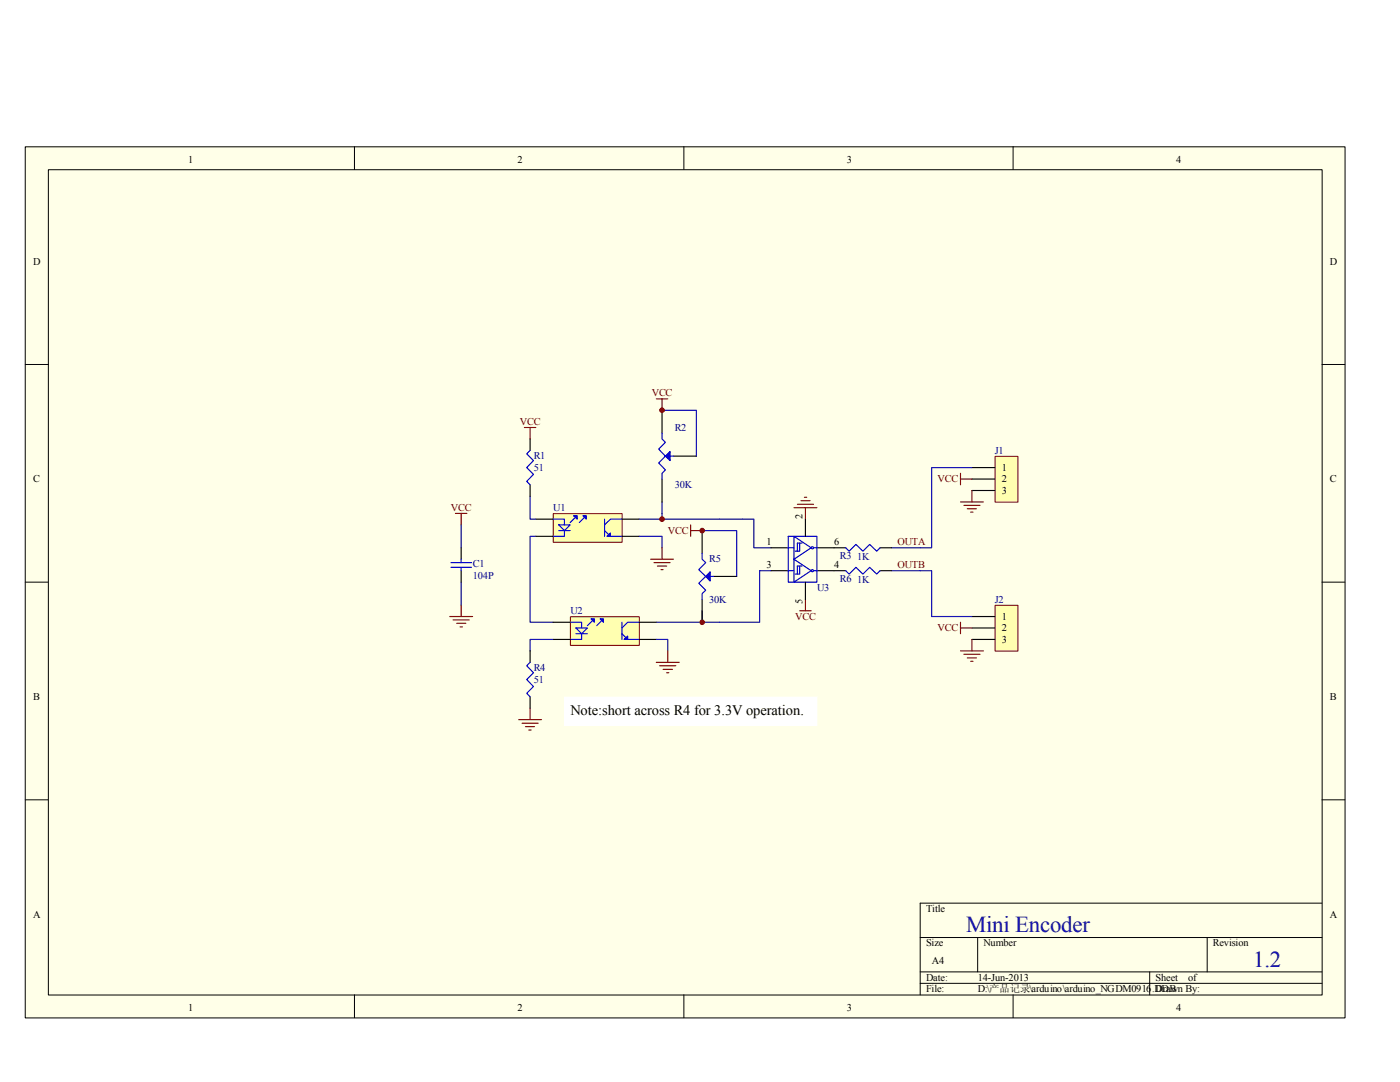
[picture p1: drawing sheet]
<svg xmlns="http://www.w3.org/2000/svg" width="279mm" height="216mm" viewBox="0 0 279 216" stroke-linecap="round" stroke-linejoin="round" font-family="sans-serif">
<path d="M5 29.3h263.4v173.8h-263.4z" fill="#ffffe8"/>
<g fill="none" stroke="#000" stroke-width=".2">
<path d="M5 29.3h263.4v173.8h-263.4zM9.7 33.9h254.2v164.6h-254.2zM70.7 29.3v4.5M136.5 29.3v4.5M202.2 29.3v4.5M5 72.7h4.6M263.8 72.7h4.6M5 116.2h4.6M263.8 116.2h4.6M5 159.6h4.6M263.8 159.6h4.6M70.7 198.5v4.6"/>
<path d="M136.5 198.5v4.6M183.6 187.1h80.2M183.6 193.9h80.2M183.6 196.2h80.2M195.1 187.1v6.8M202.2 198.5v4.6M229.4 193.9v4.6M240.9 187.1v6.8M263.8 180.2h-80.2v18.3"/>
</g>
<path d="M110.4 102.5h13.8v5.7h-13.8z" fill="#ffffb0"/>
<path d="M110.4 102.5h13.8v5.7h-13.8z" fill="none" stroke="#800000" stroke-width=".2"/>
<path d="M110.4 103.6h2.2v1.1M111.5 104.7h2.3l-1.2 1.2zM111.5 105.9h2.3M112.6 105.9v1.1h-2.2M114.7 103.3l-.9 1M116.5 103.3l-.9 1" fill="none" stroke="#00f" stroke-width=".23"/>
<path d="M116.3 102.9h.7v.7z" fill="#00f"/>
<path d="M116.3 102.9h.7v.7z" fill="none" stroke="#00f" stroke-width=".23"/>
<path d="M114.5 102.9h.7v.7z" fill="#00f"/>
<path d="M114.5 102.9h.7v.7zM120.7 103.6v3.4M124.1 103.6h-2.3l-1.1 1.1" fill="none" stroke="#00f" stroke-width=".23"/>
<path d="M121.1 107l.7-.7v.7z" fill="#00f"/>
<path d="M120.7 105.9l1.1 1.1h2.3M121.1 107l.7-.7v.7z" fill="none" stroke="#00f" stroke-width=".23"/>
<path d="M106.9 103.6h3.5M106.9 107h3.5M124.1 103.6h3.5M124.1 107h3.5" fill="none" stroke="#000" stroke-width=".23"/>
<path d="M113.9 123.1h13.7v5.7h-13.7z" fill="#ffffb0"/>
<path d="M113.8 123.1h13.8v5.7h-13.8z" fill="none" stroke="#800000" stroke-width=".2"/>
<path d="M113.8 124.2h2.3v1.1M114.9 125.3h2.3l-1.1 1.1zM114.9 126.4h2.3M116.1 126.4v1.2h-2.3M118.2 124l-1 .8M120 124l-.9 .8" fill="none" stroke="#00f" stroke-width=".23"/>
<path d="M119.8 123.5h.6v.7z" fill="#00f"/>
<path d="M119.8 123.5h.6v.7z" fill="none" stroke="#00f" stroke-width=".23"/>
<path d="M117.9 123.5h.7v.7z" fill="#00f"/>
<path d="M117.9 123.5h.7v.7zM124.1 124.2v3.4M127.6 124.2h-2.3l-1.2 1.1" fill="none" stroke="#00f" stroke-width=".23"/>
<path d="M124.5 127.6l.8-.7v.7z" fill="#00f"/>
<g fill="none" stroke="#00f" stroke-width=".23">
<path d="M105.8 89.9l-.7 .7 1.4 1.3-1.4 1.4 1.4 1.4-1.4 1.4 .7 .6M90 113.2h4.1M90 112.3h4.1M92 111.6v.7M92 113.2v.7M157.3 107h5.7v9.2h-5.7zM157.3 109.3h1.2M157.3 113.9h1.2M158.5 107l3.4 2.3-3.4 2.3zM158.5 111.6l3.4 2.3-3.4 2.3zM158.7 110h.4v-1.6h.5v1.6h-.5M158.7 114.6h.4v-1.7h.5v1.7h-.5"/>
<path d="M159.6 108.4h.5M159.6 112.9h.5M162 109.2h.3v.3h-.3zM162 113.7h.3v.3h-.3zM162.3 109.3h.7M162.3 113.9h.7M168.8 109.3l.7 .7 1.3-1.4 1.4 1.4 1.4-1.4 1.4 1.4 .6-.7M168.8 113.9l.7 .7 1.3-1.4 1.4 1.4 1.4-1.4 1.4 1.4 .6-.7M105.8 132.2l-.7 .6 1.4 1.4-1.4 1.4 1.4 1.4-1.4 1.3 .7 .7M124.1 126.4l1.2 1.2h2.3M124.5 127.6l.8-.7v.7z"/>
</g>
<g fill="none" stroke="#000" stroke-width=".23">
<path d="M105.8 87.6v2.3M105.8 96.7v2.3M92 109.3v2.3M92 113.9v2.3M153.9 109.3h3.4M153.9 113.9h3.4M160.7 103.6v3.4M160.7 116.2v3.4M163 109.3h5.8M163 113.9h5.8M175.6 109.3h2.3M175.6 113.9h2.3"/>
<path d="M105.8 129.9v2.3M105.8 139v2.3M110.4 124.2h3.4M110.4 127.6h3.4M127.6 124.2h3.4M127.6 127.6h3.4"/>
</g>
<g fill="none" stroke="#000080" stroke-width=".23">
<path d="M105.8 99v4.6h1.1M92 104.7v4.6M92 116.2v4.5M106.9 107h-1.1v17.2h4.6M127.6 107h4.5v2.3M132.1 100.2v3.4h-4.5M132.1 103.6h18.4v5.7h3.4M153.9 113.9h-2.3v10.3h-11.5M177.9 109.3h5.7M177.9 113.9h5.7M110.4 127.6h-4.6v2.3M131 127.6h2.3v2.3"/>
<path d="M140.1 121.9v2.3h-9.1"/>
</g>
<g fill="none" stroke="#800000" stroke-width=".23">
<path d="M131 79.6h2.3M132.1 79.6v2.3M104.6 85.3h2.3M105.8 85.3v2.3M159.9 99.9h1.8M160.5 99.2h.5M90.9 102.4h2.3M92 102.4v2.3M129.8 111.6h4.6M130.5 112.3h3.2M131.2 112.9h1.9M131.9 113.7h.4"/>
<path d="M132.1 109.3v2.3M137.8 104.7v2.3M137.8 105.9h2.3M158.5 101.3h4.5M159.1 100.6h3.2M160.7 101.3v2.3M160.7 119.6v2.3M89.7 123h4.6M90.4 123.7h3.2M91.1 124.4h1.9M91.8 125.1h.5M92 120.7v2.3"/>
<path d="M131 132.2h4.6M131.7 132.8h3.2M132.3 133.6h1.9M133.1 134.2h.4M133.3 129.9v2.3M159.6 121.9h2.3M103.5 143.6h4.6M104.2 144.3h3.2M104.9 145h1.8M105.5 145.7h.5M105.8 141.3v2.3"/>
</g>
<path d="M112.7 139.1h50.4v5.7h-50.4z" fill="#fff"/>
<path d="M112.7 139.1h50.4v5.7h-50.4z" fill="none" stroke="#fff" stroke-width=".2"/>
<circle cx="132.1" cy="103.6" r=".46" fill="#800000"/>
<circle cx="132.1" cy="103.6" r=".46" fill="none" stroke="#800000" stroke-width=".2"/>
<path d="M198.6 91.1h4.6v9.1h-4.6z" fill="#ffffb0"/>
<path d="M198.6 91.1h4.6v9.1h-4.6z" fill="none" stroke="#800000" stroke-width=".2"/>
<path d="M194 93.3h4.5M194 95.6h4.5M194 97.9h4.5" fill="none" stroke="#000" stroke-width=".23"/>
<path d="M198.6 120.8h4.6v9.1h-4.6z" fill="#ffffb0"/>
<path d="M198.6 120.8h4.6v9.1h-4.6z" fill="none" stroke="#800000" stroke-width=".2"/>
<path d="M132.1 81.9v4.5M132.1 95.6v4.6M134.4 91h4.6M194 123h4.5M194 125.3h4.5M194 127.6h4.5" fill="none" stroke="#000" stroke-width=".23"/>
<path d="M194 93.3h-8.1v16h-2.3M183.6 113.9h2.3v9.1h8.1" fill="none" stroke="#000080" stroke-width=".23"/>
<g fill="none" stroke="#800000" stroke-width=".23">
<path d="M191.7 94.4v2.3M191.7 95.6h2.3M194 97.9v2.3M191.7 100.2h4.6M192.4 100.8h3.2M193 101.5h1.9M193.7 102.2h.5M191.7 124.2v2.2M191.7 125.3h2.3M191.7 129.9h4.6M192.4 130.6h3.2M193 131.3h1.9"/>
<path d="M193.7 132h.5M194 127.6v2.3"/>
</g>
<path d="M132.1 86.4v1.2l.7 .7-1.4 1.3 1.4 1.4-1.4 1.4 1.4 1.4-.7 .6v1.2M132.8 91h1.6" fill="none" stroke="#00f" stroke-width=".23"/>
<path d="M132.8 91l.9-.9v1.8z" fill="#00f"/>
<path d="M133.7 90.1v1.8l-.9-.9zM140.1 110.4v1.2l.7 .7-1.4 1.4 1.4 1.3-1.4 1.4 1.4 1.4-.7 .6v1.2M140.8 115h1.6" fill="none" stroke="#00f" stroke-width=".23"/>
<path d="M140.1 105.9v4.5M140.1 119.6v4.6M142.4 115h4.6" fill="none" stroke="#000" stroke-width=".23"/>
<path d="M141.7 114.1v1.9l-.9-1z" fill="#00f"/>
<path d="M141.7 114.1v1.9l-.9-1z" fill="none" stroke="#00f" stroke-width=".23"/>
<path d="M132.1 81.9h6.9v9.1" fill="none" stroke="#000080" stroke-width=".23"/>
<circle cx="132.1" cy="81.9" r=".46" fill="#800000"/>
<circle cx="132.1" cy="81.9" r=".46" fill="none" stroke="#800000" stroke-width=".2"/>
<circle cx="140.1" cy="124.2" r=".46" fill="#800000"/>
<circle cx="140.1" cy="124.2" r=".46" fill="none" stroke="#800000" stroke-width=".2"/>
<path d="M140.1 105.9h6.9v9.1" fill="none" stroke="#000080" stroke-width=".23"/>
<circle cx="140.1" cy="105.9" r=".46" fill="#800000"/>
<circle cx="140.1" cy="105.9" r=".46" fill="none" stroke="#800000" stroke-width=".2"/>
<g font-size="4.5" fill="#11037f">
<text x="192.8" y="186">Mini Encoder</text>
<text x="250.1" y="192.9">1.2</text>
</g>
<text font-size="2.9" x="113.8" y="142.7">Note:short across R4 for 3.3V operation.</text>
<g font-size="2.1">
<text x="37.5" y="32.4">1</text>
<text x="103.3" y="32.4">2</text>
<text x="169" y="32.4">3</text>
<text x="234.7" y="32.4">4</text>
<text x="6.6" y="52.8">D</text>
<text x="265.4" y="52.8">D</text>
<text x="199.9" y="93.9">1</text>
<text x="6.6" y="96.2">C</text>
<text x="199.9" y="96.2">2</text>
<text x="199.9" y="98.5">3</text>
<text x="265.4" y="96.2">C</text>
<text x="160.1" y="103.6" transform="rotate(-90 160.1 103.6)">2</text>
<text x="153" y="108.8">1</text>
<text x="153" y="113.4">3</text>
<text x="166.5" y="108.8">6</text>
<text x="166.5" y="113.4">4</text>
<text x="160.1" y="120.5" transform="rotate(-90 160.1 120.5)">5</text>
<text x="199.9" y="123.7">1</text>
<text x="199.9" y="126">2</text>
<text x="199.9" y="128.3">3</text>
<text x="6.6" y="139.7">B</text>
<text x="265.4" y="139.7">B</text>
<text x="6.6" y="183.1">A</text>
<text x="184.8" y="182">Title</text>
<text x="265.4" y="183.1">A</text>
<text x="184.8" y="188.8">Size</text>
<text x="196.3" y="188.8">Number</text>
<text x="242.1" y="188.8">Revision</text>
<text x="184.8" y="195.7">Date:</text>
<text x="184.8" y="198">File:</text>
<text x="186" y="192.3">A4</text>
<text x="195.1" y="195.7">14-Jun-2013</text>
<text x="195.1" y="198">D:\产产产产\arduino\arduino_NGDM0916.DDB</text>
<text x="230.6" y="198">Drawn By:</text>
<text x="230.6" y="195.7">Sheet</text>
<text x="237.1" y="195.7">of</text>
<text x="37.5" y="201.7">1</text>
<text x="103.3" y="201.7">2</text>
<text x="169" y="201.7">3</text>
<text x="234.7" y="201.7">4</text>
</g>
<g font-size="2.1" fill="#800000">
<text x="130.1" y="79.1">VCC</text>
<text x="103.8" y="84.8">VCC</text>
<text x="90" y="101.9">VCC</text>
<text x="187.1" y="96.2">VCC</text>
<text x="133.3" y="106.5">VCC</text>
<text x="179.1" y="108.8">OUTA</text>
<text x="179.1" y="113.4">OUTB</text>
<text x="158.7" y="123.7">VCC</text>
<text x="187.1" y="126">VCC</text>
</g>
<g font-size="2.1" fill="#000080">
<text x="134.7" y="85.9">R2</text>
<text x="106.5" y="91.7">R1</text>
<text x="106.5" y="93.9">51</text>
<text x="198.5" y="90.5">J1</text>
<text x="110.4" y="101.9">U1</text>
<text x="134.7" y="97.4">30K</text>
<text x="94.4" y="113.2">C1</text>
<text x="141.5" y="112.2">R5</text>
<text x="167.6" y="111.5">R3</text>
<text x="171.1" y="111.8">1K</text>
<text x="94.4" y="115.4">104P</text>
<text x="163.1" y="118">U3</text>
<text x="167.6" y="116.1">R6</text>
<text x="171.1" y="116.4">1K</text>
<text x="113.8" y="122.6">U2</text>
<text x="141.5" y="120.3">30K</text>
<text x="198.5" y="120.3">J2</text>
<text x="106.5" y="134">R4</text>
<text x="106.5" y="136.3">51</text>
</g>
</svg>
